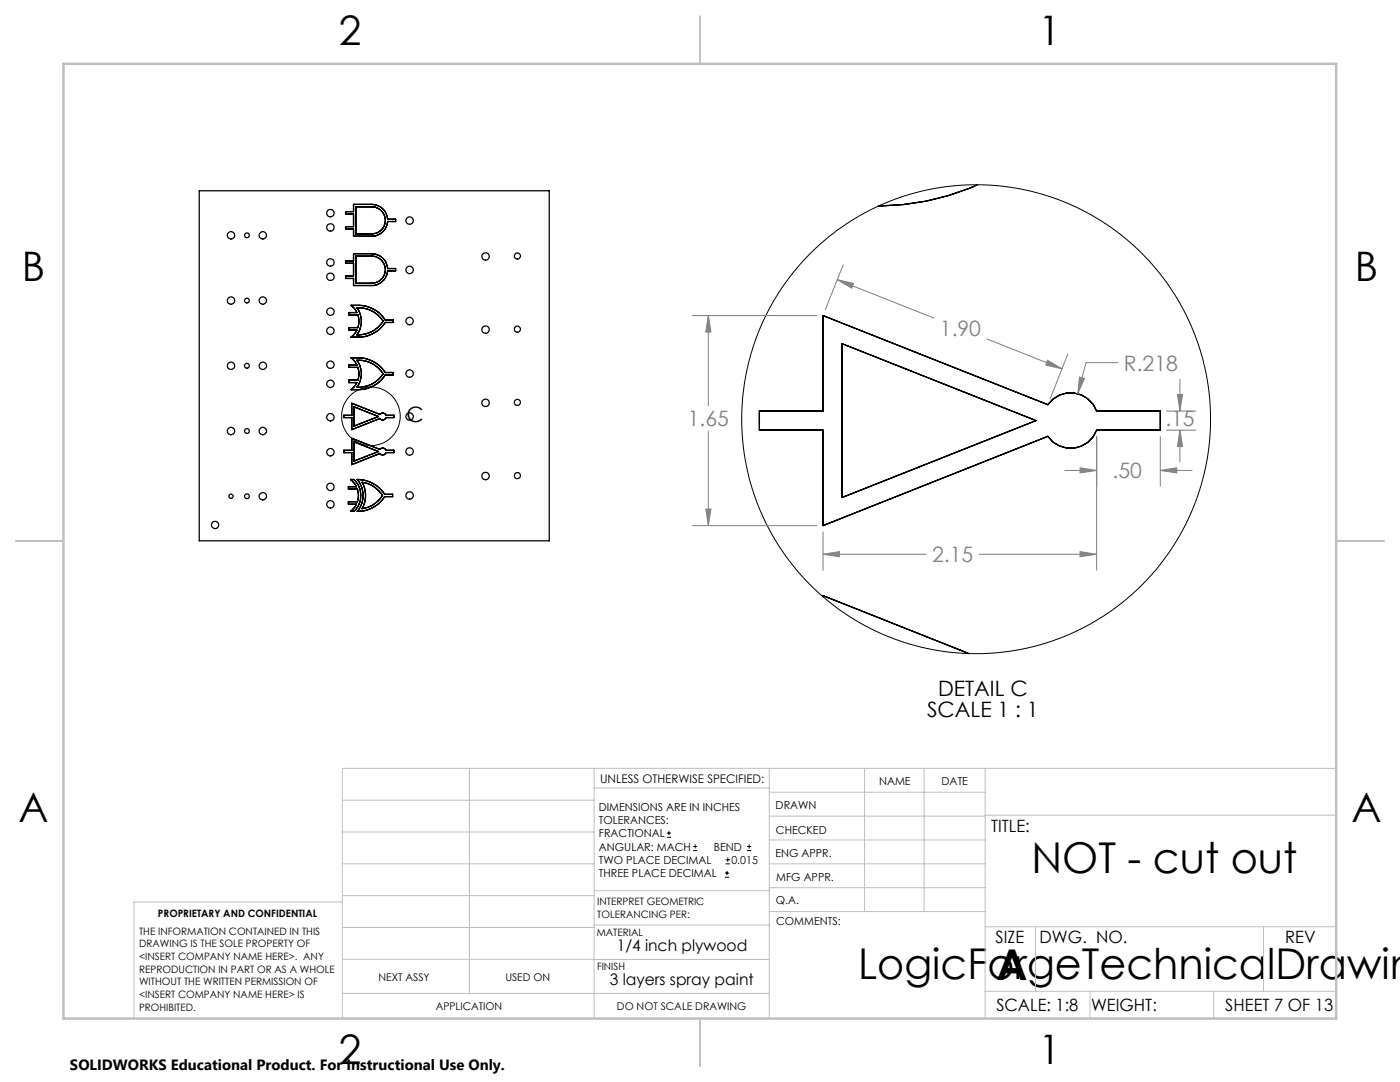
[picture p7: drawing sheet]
<svg xmlns="http://www.w3.org/2000/svg" width="279mm" height="216mm" viewBox="0 0 279 216" stroke-linecap="round" stroke-linejoin="round" font-family="sans-serif">
<g fill="none" stroke="#000" stroke-width=".25">
<path d="M39.8 38.1h69.8v69.8h-69.8zM195.1 36.9a48.6 48.6 0 0 1-19.8 4.2M69 52.1h1.6v-1.5h3.6a3.2 3.2 0 0 1 3.2 3h1.6v.4h-1.6a3.2 3.2 0 0 1-3.2 3h-3.6v-1.4h-1.6v-.5h1.6v-2.6h-1.6zM69 42.2h1.6v-1.4h3.6a3.2 3.2 0 0 1 3.2 2.9h1.6v.5h-1.6a3.2 3.2 0 0 1-3.2 2.9h-3.6v-1.4h-1.6v-.5h1.6v-2.5h-1.6zM71 51.1h3.2a2.7 2.7 0 0 1 2.7 2.7 2.7 2.7 0 0 1-2.7 2.7h-3.2zM71 41.3h3.2a2.7 2.7 0 0 1 2.7 2.7 2.7 2.7 0 0 1-2.7 2.7h-3.2zM70.1 60.9a6.8 6.8 0 0 1 6.8 3h1.6v.4h-1.6a6.8 6.8 0 0 1-6.8 3l.5-.5 .6-.9h-1.6v-.5h1.8a3.9 3.9 0 0 0 0-2.6h-1.8v-.4h1.6l-.6-1zM70.1 71.4a6.8 6.8 0 0 1 6.8 2.9h1.6v.5h-1.6a6.8 6.8 0 0 1-6.8 3l.5-.5 .6-1h-1.6v-.5h1.8a3.9 3.9 0 0 0 0-2.5h-1.8v-.5h1.6l-.6-.9zM71.2 71.9a5.9 5.9 0 0 1 5.3 2.7 6 6 0 0 1-5.3 2.7 4.4 4.4 0 0 0 0-5.4zM71.2 61.4a5.9 5.9 0 0 1 5.3 2.7 6 6 0 0 1-5.3 2.7 4.4 4.4 0 0 0 0-5.4zM164.3 63l44.8 17.8a5.5 5.5 0 0 1 9.8 1.2h12.7v3.8h-12.7a5.5 5.5 0 0 1-9.8 1.3l-44.8 17.8v-19.1h-12.7v-3.8h12.7zM168.1 68.6l38.7 15.3-38.7 15.4z"/>
<path d="M70 95.7h.7a4.4 4.4 0 0 1 0 6.3h-.7l.6-.6 .5-.8h-1.6v-.5h1.8a3.9 3.9 0 0 0 0-2.5h-1.8v-.5h1.6l-.5-.8zM70.2 87.5l5.6 2.2a.68 .68 0 0 1 .7-.3 .68 .68 0 0 1 .5 .5h1.6v.4h-1.6a.68 .68 0 0 1-.5 .5 .68 .68 0 0 1-.7-.3l-5.6 2.2v-2.4h-1.6v-.4h1.6zM70.2 80.5l5.6 2.2a.68 .68 0 0 1 .7-.3 .68 .68 0 0 1 .5 .5h1.6v.4h-1.6a.68 .68 0 0 1-.5 .5 .68 .68 0 0 1-.7-.3l-5.6 2.2v-2.4h-1.6v-.4h1.6zM70.7 81.2l4.8 1.9-4.8 1.9zM70.7 88.2l4.8 1.9-4.8 1.9zM71.3 95.7a6.5 6.5 0 0 1 5.5 2.9h1.6v.5h-1.6a6.3 6.3 0 0 1-5.5 2.9 4.9 4.9 0 0 0 0-6.3zM72.2 96.2a5.6 5.6 0 0 1 4.1 2.6 5.7 5.7 0 0 1-4.1 2.7 5.2 5.2 0 0 0 0-5.3zM164.3 119.1v-.2l29.1 11.5"/>
<circle cx="46.1" cy="60" r=".74"/>
<circle cx="46.1" cy="47" r=".74"/>
<circle cx="49.3" cy="60" r=".47"/>
<circle cx="49.3" cy="46.9" r=".47"/>
<circle cx="52.5" cy="47" r=".74"/>
<circle cx="52.5" cy="60" r=".74"/>
<circle cx="65.9" cy="45.4" r=".74"/>
<circle cx="65.9" cy="55.2" r=".74"/>
<circle cx="65.9" cy="52.4" r=".74"/>
<circle cx="65.9" cy="42.5" r=".74"/>
<circle cx="81.7" cy="44" r=".74"/>
<circle cx="81.7" cy="53.9" r=".74"/>
<circle cx="96.9" cy="51.2" r=".74"/>
<circle cx="103.3" cy="51.1" r=".6"/>
<circle cx="46.1" cy="73" r=".74"/>
<circle cx="49.3" cy="73" r=".47"/>
<circle cx="52.5" cy="73" r=".74"/>
<circle cx="65.9" cy="72.8" r=".74"/>
<circle cx="65.9" cy="66" r=".74"/>
<circle cx="65.9" cy="76.6" r=".74"/>
<circle cx="65.9" cy="62.2" r=".74"/>
<circle cx="81.7" cy="64.1" r=".74"/>
<circle cx="81.7" cy="74.5" r=".74"/>
<circle cx="96.9" cy="65.8" r=".74"/>
<circle cx="103.3" cy="65.7" r=".6"/>
<circle cx="46.1" cy="99" r=".42"/>
<circle cx="46.1" cy="86" r=".74"/>
<circle cx="49.3" cy="86" r=".47"/>
<circle cx="49.3" cy="99" r=".47"/>
<circle cx="52.5" cy="86" r=".74"/>
<circle cx="52.5" cy="99" r=".74"/>
<circle cx="65.9" cy="97.2" r=".74"/>
<circle cx="65.9" cy="90.2" r=".74"/>
<circle cx="65.9" cy="83.3" r=".74"/>
<circle cx="81.7" cy="83.1" r=".74"/>
<circle cx="81.7" cy="90.1" r=".74"/>
<circle cx="81.7" cy="98.9" r=".74"/>
<circle cx="96.9" cy="80.4" r=".74"/>
<circle cx="96.9" cy="95" r=".74"/>
<circle cx="103.3" cy="80.3" r=".6"/>
<circle cx="103.3" cy="94.9" r=".6"/>
<circle cx="42.9" cy="104.8" r=".73"/>
<circle cx="65.9" cy="100.6" r=".74"/>
</g>
<g fill="none" stroke="#000" stroke-width=".2">
<path d="M133.1 167.1h.8M133.1 166.2h.8M133.5 165.8v.9M138.3 169.7h.8M138.3 168.9h.8M138.7 168.5v.8M144.7 175h.8M144.7 174.2h.8M144.8 172.4h.9M144.8 171.6h.9M145.1 173.8v.8M145.2 171.1v.9"/>
<path d="M149.1 169.7h.8M149.1 168.9h.8M149.5 168.5v.8"/>
<circle cx="74" cy="83.1" r="5.8"/>
<circle cx="194.8" cy="83.6" r="46.8"/>
</g>
<g fill="none" stroke="#808080" stroke-width=".2">
<path d="M167.1 55.8l3.3 .8-.4 .9zM167.1 55.8l19.3 7.7M168.3 52.8l-3.6 9M138.2 63h24.8M141.4 63l.5 3.3h-1zM141.4 63v18M197 67.6l14.9 6M209.1 71.9l2.8 1.7-3.2-.8zM213.1 70.6l-3.5 9M215.4 75.2l1 .3-1.3 3.1zM223.1 72.4h-6.4l-1.6 6.2M235 78.7h1l-.5 3.3z"/>
<path d="M235.5 75.7v6.3M141.4 86v18.9M212.5 93.9h6.4M215.5 93.3l3.4 .6-3.4 .5zM218.9 87.1v26.7M231.6 93.9l3.2-.6v1.1zM231.6 87.1v9.9M231.6 93.9h6.3M232.8 85.8h5.9M232.8 82h5.9M235.5 85.8l.5 3.3h-1zM235.5 85.8v6.4"/>
<path d="M138.2 104.9h24.8M140.9 101.6h1l-.5 3.3zM164.3 106.2v7.6M164.3 110.6h20.6M164.3 110.6l3.2-.5v1zM195.4 110.6h23.5M215.5 110.1l3.4 .5-3.4 .5z"/>
</g>
<g fill="none" stroke="#c0c0c0" stroke-width=".2">
<path d="M68.3 159.7h50.3M93.7 153.3v44.9M118.6 153.3v49.9M118.6 157.2h34.9M153.5 153.3v49.9M153.5 158.1h43.1M172.5 153.3v28.6M184.4 153.3v28.6M196.6 153.3v49.9M266.7 153.3h-198.4v49.9M68.3 178.7h50.3M68.3 172.4h50.3"/>
<path d="M68.3 166h50.3M68.3 180h-41.6v23.2M118.6 177.7h35M153.5 167.6h43.1M153.5 162.8h43.1M153.5 172.4h43.1M153.5 177.1h43.1M196.6 162.7h70.1M68.3 198.2h85.2M68.3 191.4l85.2 .1M68.3 185.1h50.3M118.6 184.6h35"/>
<path d="M153.6 181.9h43M196.6 197.8h70.1M196.6 184.9h70.1M206.7 184.9v12.9M217.5 197.8v5.4M242.2 197.8v5.4M252.2 184.9v12.9"/>
</g>
<path d="M139.7 3.2v9.5M3.1 107.9h9.6M266.7 107.9h9.5M139.7 203.2v9.6" fill="none" stroke="#c0c0c0" stroke-width=".25"/>
<path d="M12.7 12.7h254v190.5h-254z" fill="none" stroke="#c0c0c0" stroke-width=".5"/>
<path d="M235.5 85.8l.5 3.3h-1zM235 78.7h1l-.5 3.3zM215.5 93.3l3.4 .6-3.4 .5zM231.6 93.9l3.2-.6v1.1zM209.1 71.9l2.8 1.7-3.2-.8zM167.1 55.8l3.3 .8-.4 .9zM141.4 63l.5 3.3h-1zM140.9 101.6h1l-.5 3.3zM215.5 110.1l3.4 .5-3.4 .5zM164.3 110.6l3.2-.5v1zM215.4 75.2l-.3 3.4 1.3-3.1z" fill="#808080"/>
<g font-size="8.5">
<text x="205.8" y="174.2">NOT - cut out</text>
<text x="171.3" y="195.4">LogicForgeTechnicalDrawin</text>
<text x="198.9" y="195.5">A</text>
</g>
<g font-size="8.1">
<text x="67.6" y="8.9">2</text>
<text x="207.3" y="8.9">1</text>
<text x="4.4" y="56.2">B</text>
<text x="270.4" y="56.2">B</text>
<text x="3.7" y="164.1">A</text>
<text x="269.7" y="164.1">A</text>
<text x="67.6" y="212.4">2</text>
<text x="207.3" y="212.4">1</text>
</g>
<g font-size="4.2" fill="#808080">
<text x="187.6" y="67.1">1.90</text>
<text x="224.3" y="73.9">R.218</text>
<text x="137.3" y="85.1">1.65</text>
<text x="232.6" y="85.1">.15</text>
<text x="222" y="95.4">.50</text>
<text x="186" y="112.2">2.15</text>
</g>
<g font-size="4.2">
<text x="81.1" y="84.2">C</text>
<text x="185" y="143.1">SCALE 1 : 1</text>
<text x="187.2" y="138.9">DETAIL C</text>
</g>
<g font-size="3.4">
<text x="197.8" y="166">TITLE:</text>
<text x="198.7" y="188.1">SIZE</text>
<text x="207.5" y="188.1">DWG. NO.</text>
<text x="256.5" y="188.2">REV</text>
<text x="198.8" y="201.7">SCALE: 1:8</text>
<text x="217.7" y="201.8">WEIGHT:</text>
<text x="244.5" y="201.7">SHEET 7 OF 13</text>
</g>
<g font-size="3.2">
<text x="123.1" y="189.8">1/4 inch plywood</text>
<text x="121.7" y="196.6">3 layers spray paint</text>
</g>
<text font-size="3" x="14" y="213.5">SOLIDWORKS Educational Product. For Instructional Use Only.</text>
<text font-size="2.4" x="119.8" y="156.2">UNLESS OTHERWISE SPECIFIED:</text>
<g font-size="2.2">
<text x="119.5" y="161.8">DIMENSIONS ARE IN INCHES</text>
<text x="154.8" y="161.4">DRAWN</text>
<text x="175.4" y="156.6">NAME</text>
<text x="187.9" y="156.7">DATE</text>
<text x="119.5" y="164.4">TOLERANCES:</text>
<text x="119.5" y="167.1">FRACTIONAL</text>
<text x="154.9" y="166.3">CHECKED</text>
<text x="119.5" y="169.7">ANGULAR: MACH</text>
<text x="119.5" y="172.4">TWO PLACE DECIMAL</text>
<text x="142.5" y="169.7">BEND</text>
<text x="146" y="172.4">0.015</text>
<text x="154.8" y="171">ENG APPR.</text>
<text x="119.5" y="175">THREE PLACE DECIMAL</text>
<text x="154.9" y="175.7">MFG APPR.</text>
<text x="154.9" y="180.4">Q.A.</text>
<text x="154.9" y="184.6">COMMENTS:</text>
</g>
<g font-size="2.1">
<text x="75.5" y="195.7">NEXT ASSY</text>
<text x="100.9" y="195.7">USED ON</text>
<text x="86.9" y="201.5">APPLICATION</text>
<text x="123.1" y="201.6">DO NOT SCALE DRAWING</text>
</g>
<g font-size="2">
<text x="31.5" y="182.9">PROPRIETARY AND CONFIDENTIAL</text>
<text x="119.2" y="180.6">INTERPRET GEOMETRIC</text>
<text x="119.2" y="183.1">TOLERANCING PER:</text>
<text x="27.8" y="186.5">THE INFORMATION CONTAINED IN THIS</text>
<text x="27.8" y="189">DRAWING IS THE SOLE PROPERTY OF</text>
<text x="27.8" y="191.6">&lt;INSERT COMPANY NAME HERE&gt;. ANY</text>
<text x="119.1" y="186.7">MATERIAL</text>
<text x="27.8" y="194.1">REPRODUCTION IN PART OR AS A WHOLE</text>
<text x="27.8" y="196.6">WITHOUT THE WRITTEN PERMISSION OF</text>
<text x="119.1" y="193.5">FINISH</text>
<text x="27.8" y="199.1">&lt;INSERT COMPANY NAME HERE&gt; IS</text>
<text x="27.8" y="201.7">PROHIBITED.</text>
</g>
</svg>
